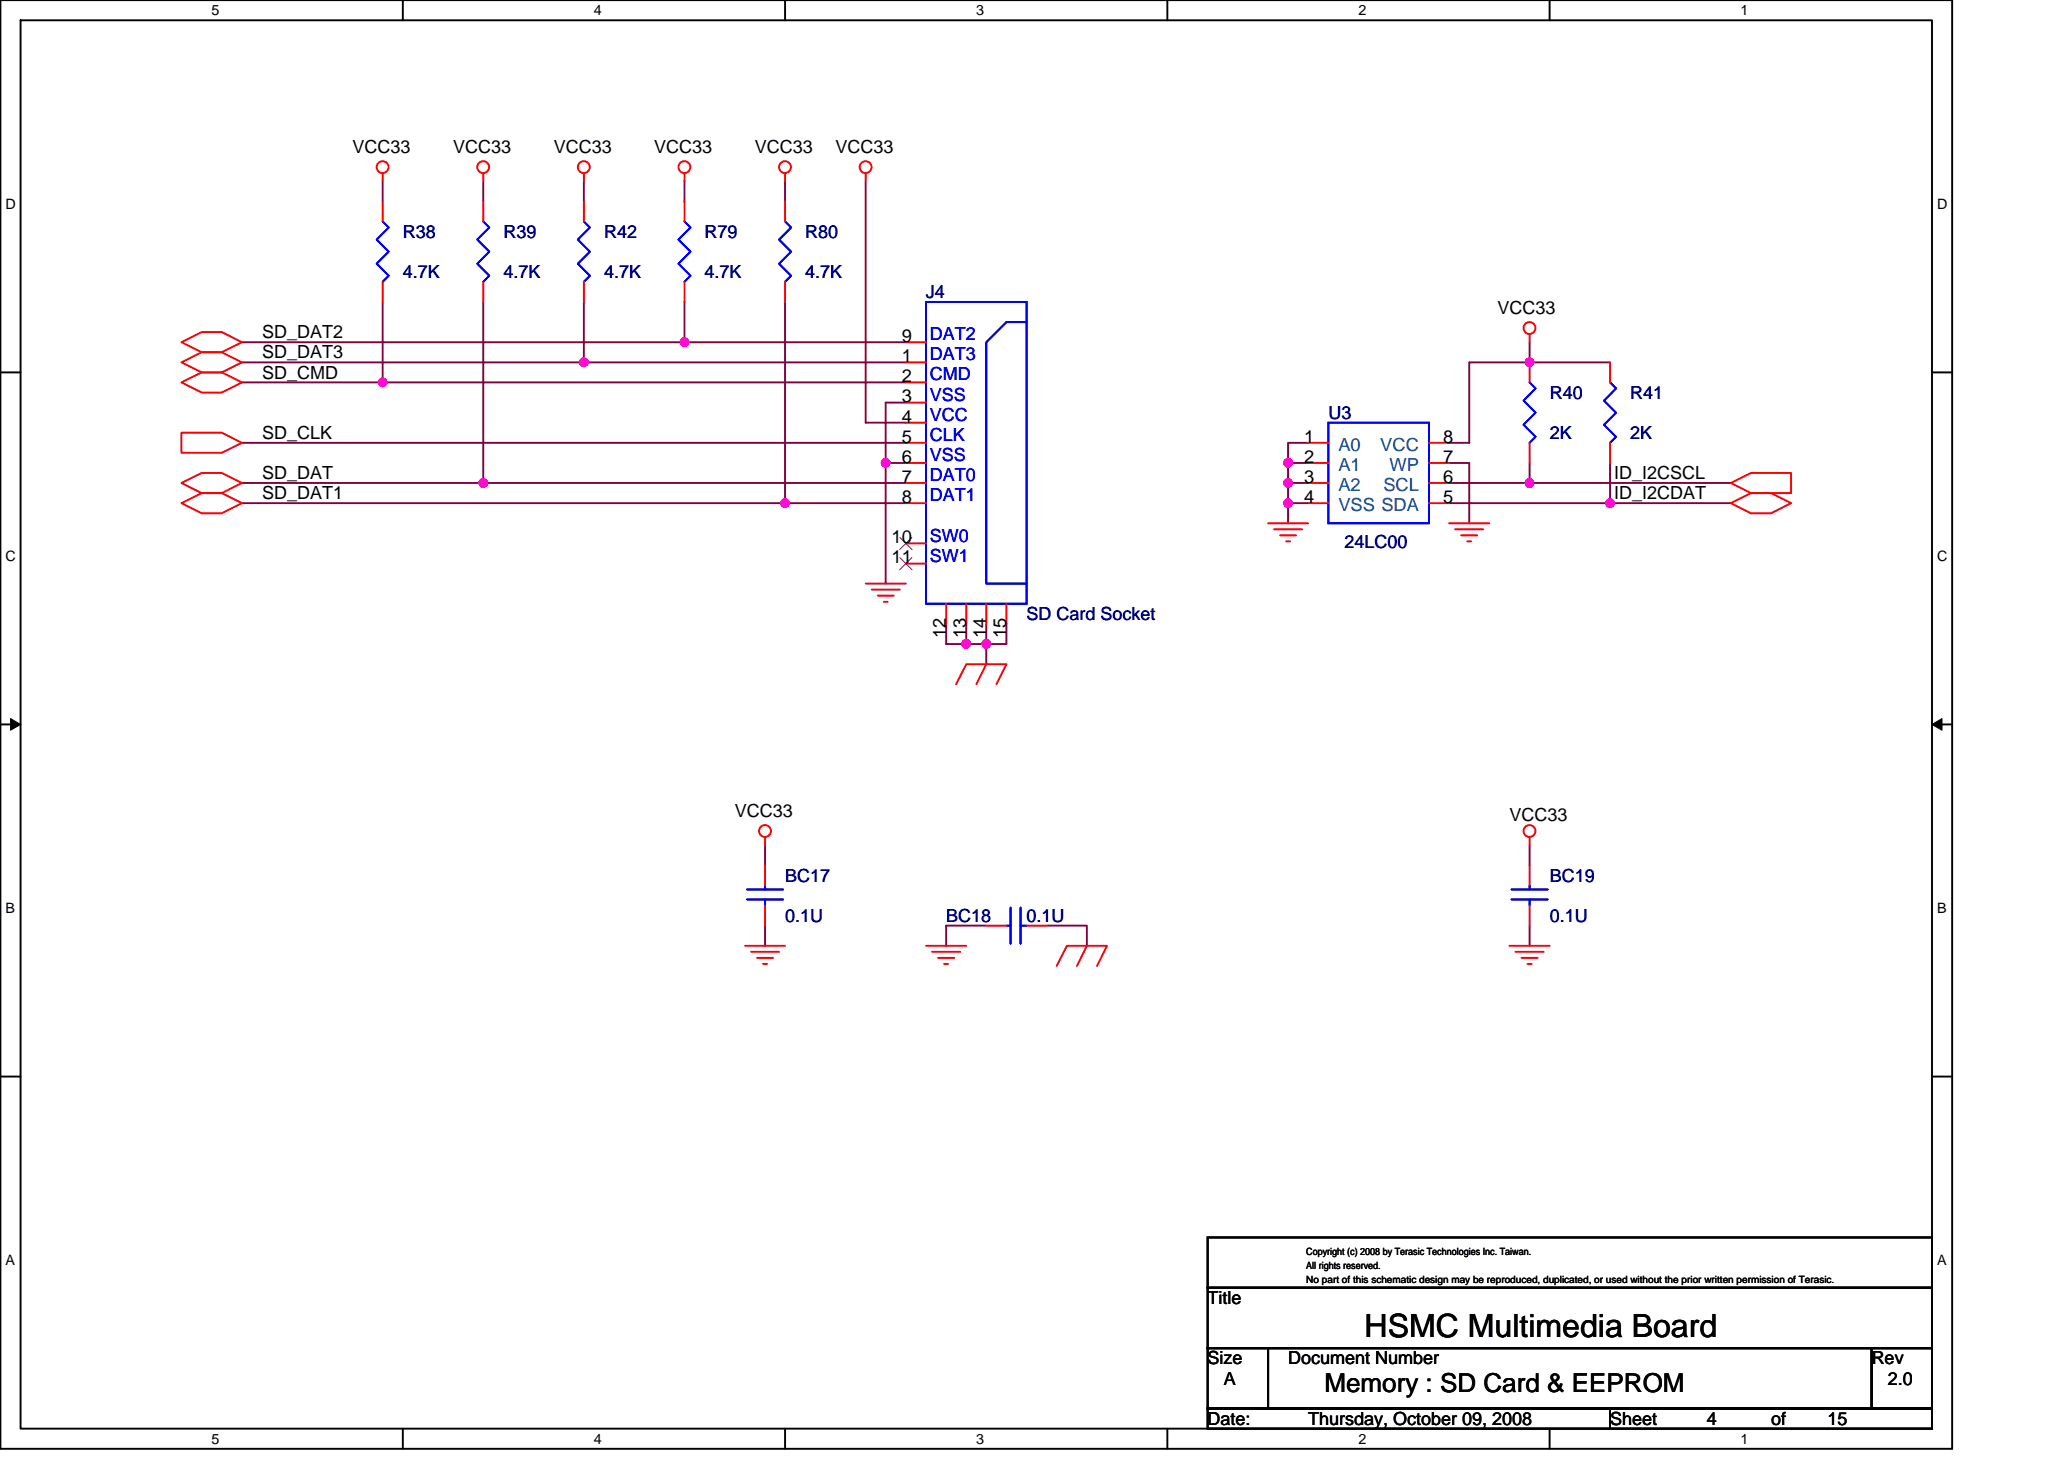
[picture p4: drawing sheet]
<svg xmlns="http://www.w3.org/2000/svg" width="297mm" height="210mm" viewBox="0 0 297 210" stroke-linecap="round" stroke-linejoin="round" font-family="sans-serif">
<path d="M.1 0h280.8v208.5h-280.8zM3 2.9h275v202.7h-275z" fill="none" stroke="#000" stroke-width=".28"/>
<g fill="#fff">
<path d="M30.5 .3h1.1v2.3h-1.1z"/>
<path d="M30.5 205.9h1.1v2.3h-1.1z"/>
</g>
<path d="M58 0v2.9M58 205.6v2.9" fill="none" stroke="#000" stroke-width=".28"/>
<g fill="#fff">
<path d="M85.5 .3h1.1v2.3h-1.1z"/>
<path d="M85.5 205.9h1.1v2.3h-1.1z"/>
</g>
<path d="M113 0v2.9M113 205.6v2.9" fill="none" stroke="#000" stroke-width=".28"/>
<g fill="#fff">
<path d="M140.5 .3h1.1v2.3h-1.1z"/>
<path d="M140.5 205.9h1.1v2.3h-1.1z"/>
</g>
<path d="M168 0v2.9M168 205.6v2.9" fill="none" stroke="#000" stroke-width=".28"/>
<g fill="#fff">
<path d="M195.5 .3h1.2v2.3h-1.2z"/>
<path d="M195.5 205.9h1.2v2.3h-1.2z"/>
</g>
<path d="M223 0v2.9M223 205.6v2.9" fill="none" stroke="#000" stroke-width=".28"/>
<g fill="#fff">
<path d="M250.5 .3h1.2v2.3h-1.2z"/>
<path d="M250.5 205.9h1.2v2.3h-1.2z"/>
<path d="M.8 28.3h1.5v2.3h-1.5z"/>
<path d="M278.8 28.3h1.5v2.3h-1.5z"/>
<path d="M.8 78.9h1.5v2.3h-1.5z"/>
<path d="M278.8 78.9h1.5v2.3h-1.5z"/>
</g>
<path d="M.1 53.6h2.9M278 53.6h2.9" fill="none" stroke="#000" stroke-width=".28"/>
<g fill="#fff">
<path d="M.8 129.6h1.4v2.3h-1.4z"/>
<path d="M278.8 129.6h1.4v2.3h-1.4z"/>
</g>
<path d="M.1 104.3h2.9M278 104.3h2.9" fill="none" stroke="#000" stroke-width=".28"/>
<path d="M1.5 103.4l1.5 .9-1.5 .8zM278 104.3l1.5-.9v1.7z" fill="#000" stroke="#000" stroke-width=".14"/>
<g fill="#fff">
<path d="M.8 180.3h1.4v2.3h-1.4z"/>
<path d="M278.8 180.3h1.4v2.3h-1.4z"/>
</g>
<path d="M.1 154.9h2.9M278 154.9h2.9M173.8 178.1h104.2v7.2h-104.2zM173.8 194h8.7v8.7h-8.7zM173.8 185.3h104.2v8.7h-104.2zM182.5 194h86.9v8.7h-86.9zM269.4 194h8.6v8.7h-8.6zM173.8 202.7h57.9v2.9h-57.9zM231.7 202.7h46.3v2.9h-46.3z" fill="none" stroke="#000" stroke-width=".28"/>
<g fill="none" stroke="#800040" stroke-width=".28">
<path d="M55.1 26.1v2.9M69.6 26.1v2.9M84 26.1v2.9M98.5 26.1v2.9M113 26.1v2.9M124.6 26.1v34.7h5.8M34.8 52.2h49.2M34.8 55h20.3M55.1 43.5v11.5M55.1 55h75.3M69.6 43.5v26M84 43.5v8.7"/>
<path d="M84 52.2h46.4M98.5 49.3h31.9M98.5 43.5v5.8h-63.7M113 43.5v28.9M130.4 57.9h-2.9v8.7M220.1 52.2h-8.6v11.5h-2.9M220.1 49.3v2.9M220.1 52.2h11.6M34.8 72.4h78.2M34.8 69.5h34.8M34.8 63.7h95.6M69.6 69.5h60.8"/>
<path d="M113 72.4h17.4M127.5 66.6v17.4M127.5 66.6h2.9M185.4 72.4h2.9M185.4 66.6h2.9M185.4 72.4v2.9M185.4 66.6v2.9M188.3 69.5h-2.9v2.9M188.3 63.7h-2.9v2.9M208.6 66.6h2.9v8.7M208.6 69.5h11.5M208.6 72.4h23.1"/>
<path d="M220.1 66.6v2.9M220.1 69.5h29M231.7 66.6v5.8M231.7 72.4h17.4M136.2 89.8v2.9h2.9M139.1 89.8v2.9M139.1 92.7h2.8M141.9 92.7v2.9M141.9 89.8v2.9M144.8 89.8v2.9h-2.9M110.1 121.6v2.9M110.1 133.2v2.9"/>
<path d="M141.9 133.2h-5.7v2.9M150.6 133.2h5.8v2.9M220.1 133.2v2.9M220.1 121.6v2.9"/>
</g>
<g fill="#f0f" stroke="#f0f" stroke-width=".28">
<circle cx="127.5" cy="66.6" r=".57"/>
<circle cx="141.9" cy="92.7" r=".57"/>
<circle cx="139" cy="92.7" r=".57"/>
<circle cx="84" cy="52.1" r=".57"/>
<circle cx="69.6" cy="69.5" r=".57"/>
<circle cx="55.1" cy="55" r=".57"/>
<circle cx="185.4" cy="72.4" r=".57"/>
<circle cx="220.1" cy="69.5" r=".57"/>
<circle cx="231.7" cy="72.4" r=".57"/>
<circle cx="220.1" cy="52.1" r=".57"/>
<circle cx="98.5" cy="49.2" r=".57"/>
<circle cx="113" cy="72.4" r=".57"/>
<circle cx="185.4" cy="66.6" r=".57"/>
<circle cx="185.4" cy="69.5" r=".57"/>
</g>
<g fill="none" stroke="#f00" stroke-width=".28">
<path d="M55.1 24.9v1.2M55.1 29v2.9M69.6 24.9v1.2M69.6 29v2.9M84 24.9v1.2M84 29v2.9M98.5 24.9v1.2M98.5 29v2.9M113 24.9v1.2M113 29v2.9M124.6 24.9v1.2M26.1 52.2l2.9-1.5h2.9l2.9 1.5-2.9 1.4h-2.9z"/>
<path d="M26.1 55l2.9-1.4h2.9l2.9 1.4-2.9 1.5h-2.9zM26.1 49.3l2.9-1.5h2.9l2.9 1.5-2.9 1.4h-2.9zM55.1 40.6v2.9M69.6 40.6v2.9M84 40.6v2.9M98.5 40.6v2.9M113 40.6v2.9M130.4 52.2h2.9M130.4 55h2.9M130.4 57.9h2.9M130.4 49.3h2.9M220.1 52.2v2.8"/>
<path d="M220.1 48.1v1.2M231.7 52.2v2.8M26.1 69.5l2.9-1.4h2.9l2.9 1.4-2.9 1.5h-2.9zM26.1 62.3h5.8l2.9 1.4-2.9 1.5h-5.8zM26.1 72.4l2.9-1.4h2.9l2.9 1.4-2.9 1.5h-2.9zM130.4 60.8h2.9M130.4 63.7h2.9M130.4 66.6h2.9M130.4 69.5h2.9M130.4 72.4h2.9M130.4 78.2h2.9M182.5 75.3h5.8"/>
<path d="M183.4 76.2h4M184.2 77h2.3M185.1 77.9h.6M188.3 63.7h2.9M188.3 66.6h2.9M188.3 69.5h2.9M188.3 72.4h2.9M205.7 63.7h2.9M205.7 66.6h2.9M205.7 69.5h2.9M205.7 72.4h2.9M208.6 75.3h5.7"/>
<path d="M209.4 76.2h4.1M210.3 77h2.3M211.2 77.9h.5M220.1 63.7v2.9M231.7 63.7v2.9M249.1 72.4l2.9-1.4h2.9l2.9 1.4-2.9 1.5h-2.9zM249.1 69.5l2.9-1.4h5.8v2.9h-5.8zM124.6 84h5.8M125.5 84.9h4M126.3 85.7h2.3M127.2 86.6h.6M130.4 81.1h2.9"/>
<path d="M136.2 86.9v2.9M137.6 98.5l1.5-2.9h5.7l-1.4 2.9M139.1 86.9v2.9M141.9 95.6l-1.4 2.9M141.9 86.9v2.9M144.8 86.9v2.9M107.2 136.1h5.8M108.1 137h4M108.9 137.9h2.3M109.8 138.7h.6M110.1 124.5v2.9M110.1 130.3v2.9"/>
<path d="M110.1 120.5v1.1M133.3 136.1h5.8M134.1 137h4.1M135 137.9h2.3M135.9 138.7h.5M141.9 133.2h2.9M147.7 133.2h2.9M152.1 139l1.4-2.9h5.8l-1.4 2.9M156.4 136.1l-1.4 2.9M217.2 136.1h5.8M218.1 137h4.1M219 137.9h2.3"/>
<path d="M219.8 138.7h.6M220.1 124.5v2.9M220.1 130.3v2.9M220.1 120.5v1.1"/>
<circle cx="55.1" cy="24.1" r=".86"/>
<circle cx="69.5" cy="24.1" r=".86"/>
<circle cx="84" cy="24.1" r=".86"/>
<circle cx="98.5" cy="24.1" r=".86"/>
<circle cx="113" cy="24.1" r=".86"/>
<circle cx="124.6" cy="24.1" r=".86"/>
<circle cx="220.1" cy="47.2" r=".86"/>
<circle cx="110.1" cy="119.6" r=".86"/>
<circle cx="220.1" cy="119.6" r=".86"/>
</g>
<g fill="none" stroke="#00f" stroke-width=".28">
<path d="M55.1 31.9l.8 .8-1.7 1.8 1.7 1.7-1.7 1.8 1.7 1.7-.8 .9M69.6 31.9l.8 .8-1.7 1.8 1.7 1.7-1.7 1.8 1.7 1.7-.8 .9M84 31.9l.9 .8-1.7 1.8 1.7 1.7-1.7 1.8 1.7 1.7-.9 .9M98.5 31.9l.9 .8-1.8 1.8 1.8 1.7-1.8 1.8 1.8 1.7-.9 .9M113 31.9l.9 .8-1.8 1.8 1.8 1.7-1.8 1.8 1.8 1.7-.9 .9M133.3 43.5h14.4v43.4h-14.4zM147.7 46.4h-2.9l-2.9 2.9v34.7h5.8M220.1 55l.9 .9-1.7 1.8 1.7 1.7-1.7 1.7 1.7 1.8-.9 .8M231.7 55l.9 .9-1.8 1.8 1.8 1.7-1.8 1.7 1.8 1.8-.9 .8M191.2 60.8h14.5v14.5h-14.5zM107.5 129.5h5.2M107.5 128h5.2"/>
<path d="M110.1 127.4v.6M110.1 129.5v.8M144.8 133.2h.6M145.4 130.6v5.2M146.9 130.6v5.2M146.9 133.2h.8M217.5 129.5h5.2M217.5 128h5.2M220.1 127.4v.6M220.1 129.5v.8"/>
</g>
<path d="M129.5 77.3l1.8 1.8M131.2 77.3l-1.7 1.8M129.5 80.2l1.8 1.8M131.2 80.2l-1.7 1.8" fill="none" stroke="#804000" stroke-width=".14"/>
<text font-size="4.6" x="196.4" y="192.4">HSMC Multimedia Board</text>
<text font-size="3.7" x="190.6" y="200.3">Memory : SD Card &amp; EEPROM</text>
<g font-size="2.6">
<text x="50.7" y="22">VCC33</text>
<text x="65.2" y="22">VCC33</text>
<text x="79.7" y="22">VCC33</text>
<text x="94.2" y="22">VCC33</text>
<text x="108.6" y="22">VCC33</text>
<text x="120.2" y="22">VCC33</text>
<text x="215.5" y="45.2">VCC33</text>
<text x="37.7" y="51.6">SD_DAT3</text>
<text x="37.7" y="48.7">SD_DAT2</text>
<text x="129.8" y="52.1">1</text>
<text x="129.8" y="49.2">9</text>
<text x="37.7" y="54.5">SD_CMD</text>
<text x="129.8" y="55">2</text>
<text x="129.8" y="57.9">3</text>
<text x="37.7" y="63.2">SD_CLK</text>
<text x="129.8" y="60.8">4</text>
<text x="129.8" y="63.7">5</text>
<text x="187.7" y="63.7">1</text>
<text x="207.7" y="63.7">8</text>
<text x="37.7" y="69">SD_DAT</text>
<text x="37.7" y="71.8">SD_DAT1</text>
<text x="129.8" y="66.6">6</text>
<text x="129.8" y="69.5">7</text>
<text x="187.7" y="66.6">2</text>
<text x="187.7" y="69.5">3</text>
<text x="207.7" y="66.6">7</text>
<text x="207.7" y="69.5">6</text>
<text x="232.3" y="71.8">ID_I2CDAT</text>
<text x="232.3" y="69">ID_I2CSCL</text>
<text x="129.8" y="72.4">8</text>
<text x="187.7" y="72.4">4</text>
<text x="207.7" y="72.4">5</text>
<text x="128.3" y="78.2">10</text>
<text x="128.3" y="81.1">11</text>
<text x="136.1" y="91.8" transform="rotate(-90 136.1 91.8)">12</text>
<text x="139" y="91.8" transform="rotate(-90 139 91.8)">13</text>
<text x="141.9" y="91.8" transform="rotate(-90 141.9 91.8)">14</text>
<text x="144.8" y="91.8" transform="rotate(-90 144.8 91.8)">15</text>
<text x="105.7" y="117.6">VCC33</text>
<text x="217.2" y="118.2">VCC33</text>
<text x="173.8" y="187.7">Title</text>
<text x="173.8" y="196.4">Size</text>
<text x="185.4" y="196.4">Document Number</text>
<text x="269.4" y="196.4">Rev</text>
<text x="176.1" y="199.3">A</text>
<text x="271.7" y="199.3">2.0</text>
<text x="173.8" y="205">Date:</text>
<text x="188.3" y="205">Thursday, October 09, 2008</text>
<text x="231.7" y="205">Sheet</text>
<text x="245.6" y="205">4</text>
<text x="254.9" y="205">of</text>
<text x="263" y="205">15</text>
</g>
<g font-size="2.6" fill="#000080">
<text x="58" y="34.2">R38</text>
<text x="72.5" y="34.2">R39</text>
<text x="86.9" y="34.2">R42</text>
<text x="101.4" y="34.2">R79</text>
<text x="115.9" y="34.2">R80</text>
<text x="58" y="40">4.7K</text>
<text x="72.5" y="40">4.7K</text>
<text x="86.9" y="40">4.7K</text>
<text x="101.4" y="40">4.7K</text>
<text x="115.9" y="40">4.7K</text>
<text x="133.3" y="42.9">J4</text>
<text x="223" y="57.4">R40</text>
<text x="234.6" y="57.4">R41</text>
<text x="191.2" y="60.3">U3</text>
<text x="223" y="63.2">2K</text>
<text x="234.6" y="63.2">2K</text>
<text x="193.5" y="78.8">24LC00</text>
<text x="147.7" y="89.2">SD Card Socket</text>
<text x="113" y="126.9">BC17</text>
<text x="223" y="126.9">BC19</text>
<text x="113" y="132.7">0.1U</text>
<text x="136.2" y="132.7">BC18</text>
<text x="147.7" y="132.7">0.1U</text>
<text x="223" y="132.7">0.1U</text>
</g>
<g font-size="2.6" fill="#00f">
<text x="133.8" y="51.9">DAT3</text>
<text x="133.8" y="49">DAT2</text>
<text x="133.8" y="57.7">VSS</text>
<text x="133.8" y="54.8">CMD</text>
<text x="133.8" y="60.6">VCC</text>
<text x="133.8" y="63.5">CLK</text>
<text x="133.8" y="66.3">VSS</text>
<text x="133.8" y="69.2">DAT0</text>
<text x="133.8" y="77.9">SW0</text>
<text x="133.8" y="72.1">DAT1</text>
<text x="133.8" y="80.8">SW1</text>
</g>
<g font-size="2.6" fill="#004080">
<text x="192.6" y="64.9">A0</text>
<text x="198.6" y="64.9">VCC</text>
<text x="192.6" y="67.8">A1</text>
<text x="192.6" y="70.7">A2</text>
<text x="199.1" y="70.7">SCL</text>
<text x="200" y="67.8">WP</text>
<text x="192.6" y="73.6">VSS SDA</text>
</g>
<g font-size="2.1">
<text x="30.5" y="2.2">5</text>
<text x="85.5" y="2.2">4</text>
<text x="140.5" y="2.2">3</text>
<text x="195.5" y="2.2">2</text>
<text x="250.5" y="2.2">1</text>
<text x=".8" y="30.1">D</text>
<text x="278.8" y="30.1">D</text>
<text x=".8" y="80.8">C</text>
<text x="278.8" y="80.8">C</text>
<text x=".8" y="131.4">B</text>
<text x="278.8" y="131.4">B</text>
<text x=".8" y="182.1">A</text>
<text x="278.8" y="182.1">A</text>
<text x="30.5" y="207.8">5</text>
<text x="85.5" y="207.8">4</text>
<text x="140.5" y="207.8">3</text>
<text x="195.5" y="207.8">2</text>
<text x="250.5" y="207.8">1</text>
</g>
<g font-size="1.4">
<text x="188" y="180.6">Copyright (c) 2008 by Terasic Technologies Inc. Taiwan.</text>
<text x="188" y="184.6">No part of this schematic design may be reproduced, duplicated, or used without the prior written permission of Terasic.</text>
<text x="188" y="182.6">All rights reserved.</text>
</g>
</svg>
